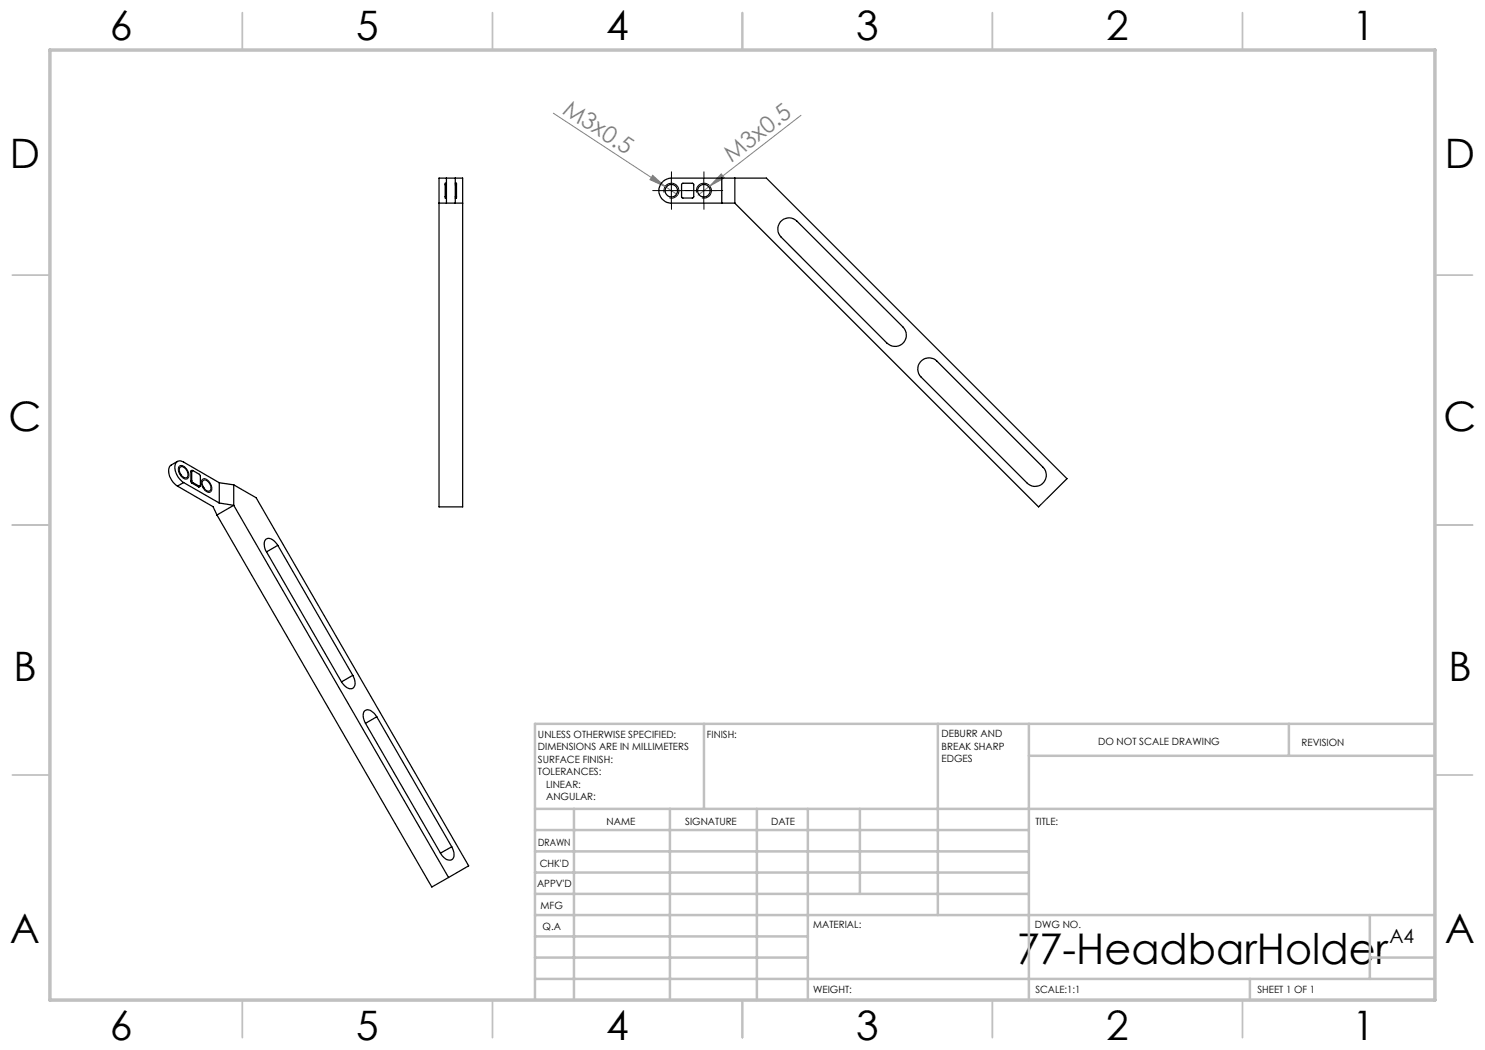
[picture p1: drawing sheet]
<svg xmlns="http://www.w3.org/2000/svg" width="297mm" height="210mm" viewBox="0 0 297 210" stroke-linecap="round" stroke-linejoin="round" font-family="sans-serif">
<path d="M110.7 22.6l22.3 14.7M130.5 35.1l2.5 2.2-3-1.4zM133 37.3l2.5 1.7M142 37.2l-2.4 1.8M144.3 34.8l.6 .8-2.9 1.6zM160.2 23.1l-18.2 14.1" fill="none" stroke="#808080" stroke-width=".2"/>
<path d="M131.8 38.1h5M132.8 38.5a1.5 1.5 0 0 1 1.3-1.9 1.5 1.5 0 0 1 1.7 1.7 1.5 1.5 0 0 1-1.9 1.3M134.3 35.6v5M138.3 38.1h5M139.3 38.5a1.51 1.51 0 0 1 1.3-1.9 1.51 1.51 0 0 1 1.7 1.7 1.51 1.51 0 0 1-1.9 1.3M140.8 35.6v5M35.9 93.2a1.7 1.7 0 0 1 1.9 1.7 .74 .74 0 0 1-.4 .9 .74 .74 0 0 1-.9-.3 1.75 1.75 0 0 1-.6-2.3zM40.5 95.9a1.35 1.35 0 0 1 1.7 1.1l.1 .4a.77 .77 0 0 1-.3 1 .77 .77 0 0 1-1-.3 1.77 1.77 0 0 1-.5-2.2z" fill="none" stroke="#000" stroke-width=".2"/>
<g fill="none" stroke="#c0c0c0" stroke-width=".35">
<path d="M48.5 2.5v7.5M98.5 2.5v7.5M148.5 2.5v7.5M198.5 2.5v7.5M248.5 2.5v7.5M2.5 55h7.5M287 55h7.5M2.5 105h7.5M287 105h7.5M2.5 155h7.5M287 155h7.5M48.5 200v7.5"/>
<path d="M98.5 200v7.5M148.5 200v7.5M198.5 200v7.5M248.5 200v7.5"/>
</g>
<g fill="none" stroke="#c0c0c0" stroke-width=".5">
<path d="M140.8 144.8v17M187.6 144.8v38.2M205.8 144.8v55.2M205.8 151.2h81.2M257.8 144.8v6.4M287 144.8h-180v55.2M107 161.8h180M107 178.8h98.8M107 174.5h98.8M107 170.3h98.8M107 166h98.8M114.8 161.8v38.2"/>
<path d="M134 161.8v38.2M151.4 161.8v38.2M161.6 161.8v38.2M172 161.8v17M107 195.8h180M107 191.5h54.6M107 187.3h54.6M107 183h180M250 195.8v4.2M274 191.5h13M274 183v12.8"/>
</g>
<path d="M10 10h277v190h-277z" fill="none" stroke="#c0c0c0" stroke-width=".7"/>
<path d="M131.8 38.1h-1.3M134.3 35.6v-1.2M136.8 38.1h1.2M138.3 38.1h-1.3M140.8 35.6v-1.2M143.3 38.1h1.2M134.3 40.6v1.3M140.8 40.6v1.3" fill="none" stroke="#000" stroke-width=".2" stroke-dasharray="15.2 1.3 1.3 1.3"/>
<g fill="#808080">
<path d="M130.5 35.1l2.5 2.2-3-1.4z"/>
<path d="M144.3 34.8l.6 .8-2.9 1.6z"/>
</g>
<g fill="none" stroke="#000" stroke-width=".25">
<path d="M87.8 35.6h4.7v65.8h-4.7zM89 39.3v.3h.3M89 39.3h.3M89 37h.3M89 37v2.3M89.3 35.6v5M89.3 36.6h-.3v.4M91.1 35.6v5M91.1 36.6h.2v.4M91.1 39.3h.2M91.1 37h.2M91.3 39.3v.3h-.2"/>
<path d="M91.3 37v2.3M132.4 36.5l.6-.5 1.3-.4h19l60.1 60.1-5.7 5.7-60.7-60.8h-12.7a2.49 2.49 0 0 1-2.3-1.4 2.49 2.49 0 0 1 .4-2.7zM136.3 36.8l.3-.2h1.9l.2 .2v2.7h-2.3zM144.4 35.6v5M147 35.6v5M87.8 40.6h4.7M156.1 44.4a2.26 2.26 0 0 1 3.3-.2l21.2 21.2a2.27 2.27 0 0 1 0 3.2 2.27 2.27 0 0 1-3.2 0l-21.2-21.2a2.32 2.32 0 0 1-.1-3zM184.1 72.4a2.26 2.26 0 0 1 3.3-.2l21.2 21.2a2.25 2.25 0 0 1 0 3.3 2.25 2.25 0 0 1-3.2-.2l-21.2-21.1a2.22 2.22 0 0 1-.1-3zM35.5 92.3l-1.3 .7a2.31 2.31 0 0 0 .2 3.1l1.1 1.1M35.5 97.2l7.1 4.1 .8 1.7M36 93.4a1.18 1.18 0 0 1 1.5 1.2 .63 .63 0 0 1-.1 .9 .63 .63 0 0 1-.9-.2 1.63 1.63 0 0 1-.5-1.9zM36 94.7l.2 .3"/>
<path d="M36.7 96.5a3.4 3.4 0 0 1-1.5-3.9l.4-.4a1.14 1.14 0 0 1 1.1 .2l7.2 4.1M36.7 96.5l7.2 4.1M36.7 96.5l-1.2 .7M38.2 96.2l.2 .4M38.2 94.3v1.9M38.3 94.2l.1-.1h.2l1.4 1 .1 2.1-.2 .1M38.3 96.2l.3 .3M38.3 94.2v2M38.3 96.2h-.1M38.3 94.2l-.1 .1M38.4 94.1l-.2 .2M38.4 96.6l1.3 .8"/>
<path d="M38.6 96.5l1.3 .8M38.6 96.5l-.2 .1M39.9 97.3l-.2 .1M40 97.3l-.3 .1M40.6 96.1a1.06 1.06 0 0 1 1.5 .8l.1 .3a.69 .69 0 0 1-.3 1 .69 .69 0 0 1-1-.4l-.5-1.1zM40.6 97.3l.2 .3M43.9 96.5v4.1M43.9 96.5l2.8 .5M46.7 97l4.5 2.5 42.5 73.7-4 2.3M46.7 97v4.1M43.4 103l43 74.4 3.3-1.9M43.9 100.6l2.8 .5"/>
<path d="M46.7 101.1l43 74.4M46.7 101.1l-3.3 1.9M53.3 110.4l15 26M55.6 109.1a2.16 2.16 0 0 0-2.2-1.4 1.69 1.69 0 0 0-.3 2.3l.2 .4M55.6 109.1l15 26M55.6 109.1l-2.3 1.3M70.6 135.1a1.94 1.94 0 0 1-.2 2.6 2.16 2.16 0 0 1-2.1-1.3M70.6 135.1l-2.3 1.3M73.1 144.7l15 25.9a1.97 1.97 0 0 0 2.3 1.3 2.09 2.09 0 0 0-.1-2.5M75.4 143.4a2.16 2.16 0 0 0-2.2-1.4 1.64 1.64 0 0 0-.3 2.3l.2 .4M75.4 143.4l14.9 26M75.4 143.4l-2.3 1.3"/>
<path d="M90.3 169.4l-2.2 1.2"/>
<circle cx="134.3" cy="38.1" r="1.25"/>
<circle cx="140.8" cy="38.1" r="1.26"/>
</g>
<text font-size="8.5" x="203.3" y="192.7">77-HeadbarHolder</text>
<g font-size="8.1">
<text x="22" y="8">6</text>
<text x="71.2" y="8">5</text>
<text x="121.2" y="8">4</text>
<text x="171.3" y="8">3</text>
<text x="221.3" y="8">2</text>
<text x="270.5" y="8">1</text>
<text x="2" y="33.6">D</text>
<text x="289" y="33.6">D</text>
<text x="1.7" y="86.1">C</text>
<text x="288.7" y="86.1">C</text>
<text x="2.7" y="136.1">B</text>
<text x="289.7" y="136.1">B</text>
<text x="2" y="188.6">A</text>
<text x="289" y="188.6">A</text>
<text x="22" y="208">6</text>
<text x="71.2" y="208">5</text>
<text x="121.2" y="208">4</text>
<text x="171.3" y="208">3</text>
<text x="221.3" y="208">2</text>
<text x="270.5" y="208">1</text>
</g>
<g font-size="4.7" fill="#808080">
<text x="112.3" y="22.5" transform="rotate(33 112.3 22.5)">M3x0.5</text>
<text x="146.3" y="32.6" transform="rotate(-38 146.3 32.6)">M3x0.5</text>
</g>
<text font-size="3.9" x="277.9" y="188.5">A4</text>
<g font-size="2">
<text x="107.6" y="147.6">UNLESS OTHERWISE SPECIFIED:</text>
<text x="141.4" y="147.6">FINISH:</text>
<text x="188.3" y="147.5">DEBURR AND</text>
<text x="188.3" y="150">BREAK SHARP</text>
<text x="219.6" y="149">DO NOT SCALE DRAWING</text>
<text x="260.3" y="149.2">REVISION</text>
<text x="107.6" y="150.1">DIMENSIONS ARE IN MILLIMETERS</text>
<text x="107.6" y="152.6">SURFACE FINISH:</text>
<text x="107.6" y="155.1">TOLERANCES:</text>
<text x="188.3" y="152.5">EDGES</text>
<text x="109.2" y="157.6">LINEAR:</text>
<text x="109.2" y="160.1">ANGULAR:</text>
<text x="121.3" y="165">NAME</text>
<text x="137" y="164.9">SIGNATURE</text>
<text x="154.2" y="164.9">DATE</text>
<text x="207.1" y="164.9">TITLE:</text>
<text x="107.6" y="169.1">DRAWN</text>
<text x="107.9" y="173.3">CHK'D</text>
<text x="107.4" y="177.4">APPV'D</text>
<text x="108.1" y="181.8">MFG</text>
<text x="108.5" y="186">Q.A</text>
<text x="162.6" y="185.5">MATERIAL:</text>
<text x="207" y="185.5">DWG NO.</text>
<text x="162.6" y="198.5">WEIGHT:</text>
<text x="207.1" y="198.6">SCALE:1:1</text>
<text x="251.5" y="198.6">SHEET 1 OF 1</text>
</g>
</svg>
